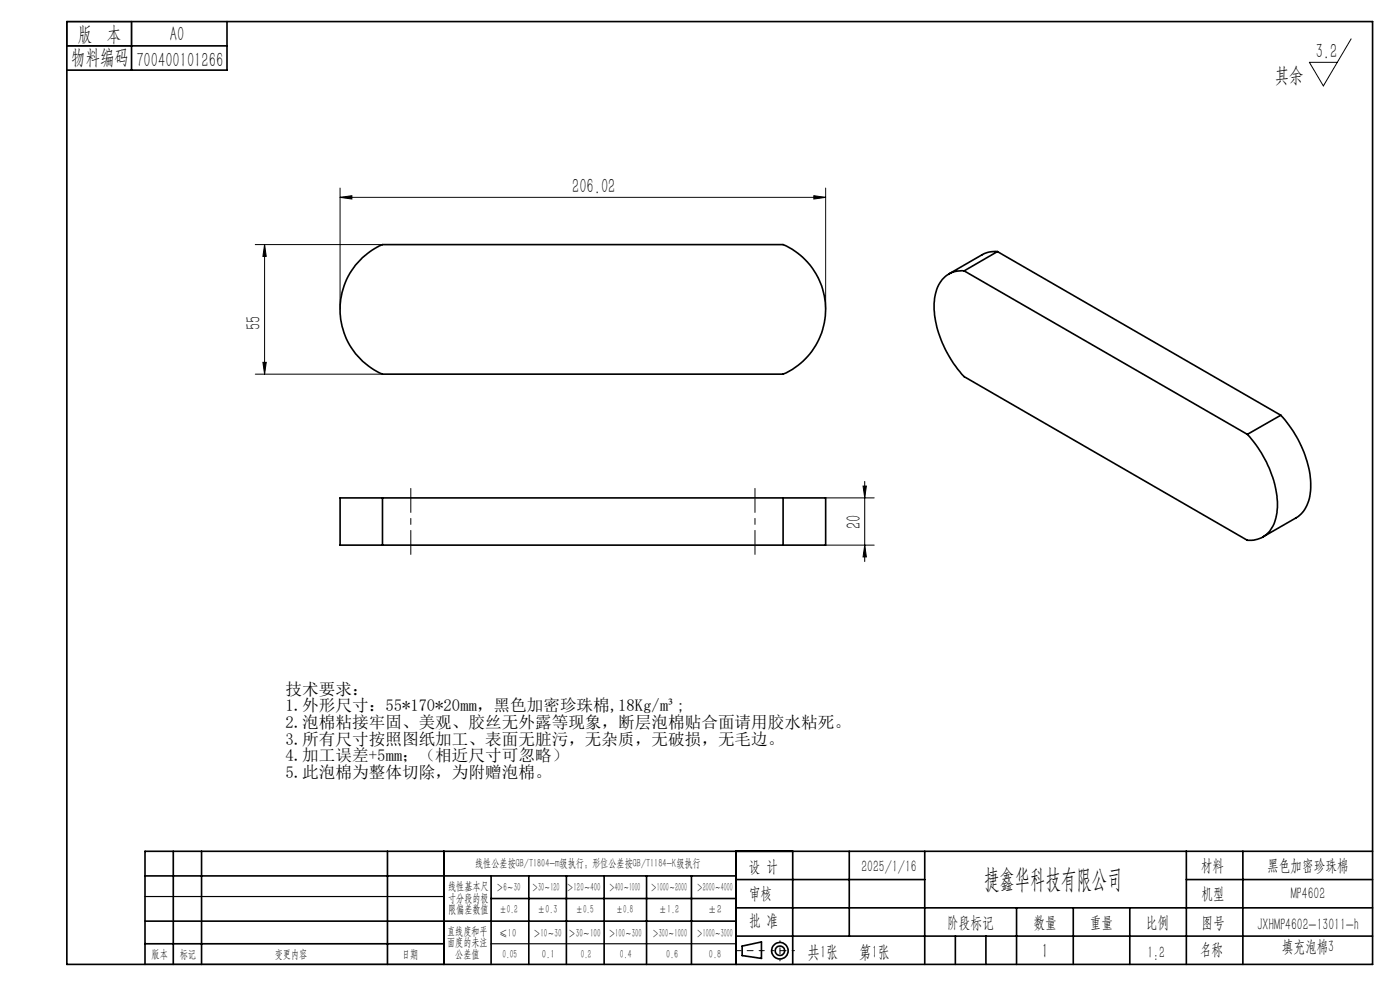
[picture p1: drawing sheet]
<svg xmlns="http://www.w3.org/2000/svg" width="297mm" height="210mm" viewBox="0 0 297 210" stroke-linecap="round" stroke-linejoin="round" font-family="sans-serif">
<g fill="none" stroke="#000" stroke-width=".35">
<path d="M14.2 4.6h277v200h-277zM14.2 9.7h34M27.9 4.6v10.3M48.2 4.6v10.3h-34M76.9 54.6l2.3-1.7 1.9-1h85a15 15 0 0 1 9.1 13.7 15 15 0 0 1-9.1 13.8h-85a15 15 0 0 1-4.2-24.8zM204.5 57.5a5.7 5.7 0 0 0-6.1 5.3 20.2 20.2 0 0 0 3.5 13.7l1.3 1.8 1.3 1.6 60.1 34.7a5.7 5.7 0 0 0 6.2-5.3 19.9 19.9 0 0 0-3.2-13.2l-1.6-2.3-1.4-1.7M204.5 57.5l60.1 34.6M211.6 53.4a5.4 5.4 0 0 0-3.2 .6l-7.1 4.1M211.6 53.4l-7.1 4.1M211.6 53.4l60.1 34.7M271.7 88.1a22.7 22.7 0 0 1 6.3 16 7.1 7.1 0 0 1-3 5.7l-7.1 4.1M271.7 88.1l-7.1 4"/>
<path d="M81.1 105.6h-9v10h9M81.1 115.6h85M81.1 105.6v10M81.1 105.6h85M166.1 105.6h9.1v10h-9.1M166.1 105.6v10M30.8 195.4h125.4M30.8 185.8h125.4M36.8 180.6v24M42.8 180.6v24M82.2 180.6v24M94.2 180.6v24"/>
<path d="M104.2 185.8v18.8M104.2 190.6h52M112.2 185.8v18.8M120.2 185.8v18.8M128.2 185.8v18.8M137.2 185.8v18.8M146.7 185.8v18.8M156.2 180.6v24M156.2 186.6h40M156.2 198.6h135M156.2 192.6h135M168.2 180.6v24"/>
<path d="M180.2 180.6v18M196.2 180.6v24M202.7 198.6v6M209.2 198.6v6M215.7 192.6v12M227.7 192.6v12M239.7 192.6v12M251.7 186.6h39.5M251.7 180.6v24M263.7 180.6v24M291.2 180.6h-260.4v24M30.8 200.2h63.4"/>
<path d="M157.4 200.7l4.1-.9v3.5l-4.1-.6z"/>
<circle cx="165.5" cy="201.7" r="1.74"/>
<circle cx="165.5" cy="201.7" r="1"/>
</g>
<g fill="none" stroke="#000" stroke-width=".21">
<path d="M286.6 8.2l-5.9 10-2.9-5h5.9M72.1 39.9v25.7M175.2 39.9v25.7M54.2 51.9h26.9M56.1 51.9v27.5M56.1 51.9l.4 2.5h-.7zM72.1 41.9l2.5-.4v.7zM72.1 41.9h103.1M172.6 41.5l2.6 .4-2.6 .3zM54.2 79.4h26.9M55.8 76.9h.7l-.4 2.5zM175.2 115.6h10.3"/>
<path d="M175.2 105.6h10.3M183.1 103.1h.7l-.4 2.5zM183.4 115.6l.4 2.5h-.7zM183.4 102.1v17"/>
</g>
<path d="M87.2 117.6v-14M160.2 117.6v-14" fill="none" stroke="#000" stroke-width=".21" stroke-dasharray="15.2 1.3 1.3 1.3" stroke-dashoffset="10.1"/>
<path d="M162.1 201.7h-6" fill="none" stroke="#000" stroke-width=".21" stroke-dasharray="15.2 1.3 1.3 1.3" stroke-dashoffset="14.1"/>
<path d="M168.5 201.7h-4.8" fill="none" stroke="#000" stroke-width=".21" stroke-dasharray="15.2 1.3 1.3 1.3" stroke-dashoffset="14.7"/>
<path d="M165.5 199.6v4.2" fill="none" stroke="#000" stroke-width=".21" stroke-dasharray="15.2 1.3 1.3 1.3" stroke-dashoffset="15"/>
<path d="M14.2 4.6h13.7v5.1h-13.7zM30.8 190.2h63.4M30.8 204.6h63.4M104.2 200.2h52" fill="none" stroke="#000" stroke-width=".25"/>
<g fill="#000">
<path d="M72.1 41.9l2.5-.4v.7zM172.6 41.5l2.6 .4-2.6 .3z"/>
<path d="M55.8 76.9h.7l-.4 2.5zM56.1 51.9l.4 2.5h-.7zM183.4 115.6l.4 2.5h-.7zM183.1 103.1h.7l-.4 2.5z"/>
</g>
<text font-size="5.6" x="208.8" y="188.3">捷鑫华科技有限公司</text>
<g font-size="4.4">
<text x="16.5" y="8.6">版 本</text>
<text x="36.1" y="8.6">A0</text>
<text x="15.1" y="13.7">物料编码</text>
<text x="28.9" y="14.2">700400101266</text>
<text x="270.4" y="17.3">其余</text>
<text x="279.1" y="12.3">3.2</text>
<text x="121.4" y="41">206.02</text>
<text x="55.3" y="70" transform="rotate(-90 55.3 70)">55</text>
<text x="182.6" y="112.3" transform="rotate(-90 182.6 112.3)">20</text>
<text x="221" y="203.2">1</text>
</g>
<g font-size="3.8">
<text x="171.3" y="203.2">共1张</text>
<text x="182.3" y="203.2">第1张</text>
</g>
<g font-size="3.5">
<text x="60.6" y="147.4">技术要求：</text>
<text x="60.6" y="150.9">1.外形尺寸：55*170*20mm，黑色加密珍珠棉,18Kg/m³;</text>
<text x="60.6" y="154.4">2.泡棉粘接牢固、美观、胶丝无外露等现象，断层泡棉贴合面请用胶水粘死。</text>
<text x="60.6" y="158">3.所有尺寸按照图纸加工、表面无脏污，无杂质，无破损，无毛边。</text>
<text x="60.6" y="161.5">4.加工误差+5mm；（相近尺寸可忽略）</text>
<text x="60.6" y="165">5.此泡棉为整体切除，为附赠泡棉。</text>
<text x="158.9" y="184.9">设 计</text>
<text x="182.7" y="184.9">2025/1/16</text>
<text x="254.7" y="184.7">材料</text>
<text x="268.8" y="184.7">黑色加密珍珠棉</text>
<text x="158.9" y="190.8">审核</text>
<text x="254.9" y="190.7">机型</text>
<text x="273.8" y="190.8">MP4602</text>
<text x="158.9" y="196.5">批 准</text>
<text x="200.9" y="196.9">阶段标记</text>
<text x="219.3" y="196.9">数量</text>
<text x="231.2" y="196.9">重量</text>
<text x="243.1" y="196.9">比例</text>
<text x="254.9" y="196.9">图号</text>
<text x="266.8" y="197.3">JXHMP4602-13011-h</text>
<text x="243.4" y="203.2">1:2</text>
<text x="254.5" y="202.5">名称</text>
<text x="271.9" y="201.8">填充泡棉3</text>
</g>
<g font-size="2.5">
<text x="100.8" y="184">线性公差按GB/T1804-m级执行；形位公差按GB/T1184-K级执行</text>
<text x="95.1" y="188.8">线性基本尺</text>
<text x="95.1" y="191.3">寸分段的极</text>
<text x="105.3" y="189.1">＞6～30</text>
<text x="112.9" y="189.1">＞30～120</text>
<text x="120.2" y="188.9">＞120～400</text>
<text x="129.2" y="188.9">＞400～1000</text>
<text x="138.1" y="189.1">＞1000～2000</text>
<text x="147.8" y="189.1">＞2000～4000</text>
<text x="95.1" y="193.8">限偏差数值</text>
<text x="105.9" y="193.8">±0.2</text>
<text x="114.1" y="193.8">±0.3</text>
<text x="122.2" y="193.8">±0.5</text>
<text x="130.7" y="193.8">±0.8</text>
<text x="139.8" y="193.8">±1.2</text>
<text x="150.2" y="193.8">±2</text>
<text x="32.2" y="203.2">版本</text>
<text x="38.1" y="203.2">标记</text>
<text x="58.3" y="203.2">变更内容</text>
<text x="85.3" y="203.2">日期</text>
<text x="94.8" y="198.3">直线度和平</text>
<text x="94.8" y="200.7">面度的未注</text>
<text x="96.6" y="203.2">公差值</text>
<text x="105.9" y="198.7">≤10</text>
<text x="106.6" y="203.2">0.05</text>
<text x="113.2" y="198.7">＞10～30</text>
<text x="115" y="203.2">0.1</text>
<text x="120.6" y="198.7">＞30～100</text>
<text x="123.2" y="203.2">0.2</text>
<text x="129.1" y="198.7">＞100～300</text>
<text x="131.5" y="203.2">0.4</text>
<text x="138.4" y="198.7">＞300～1000</text>
<text x="141.3" y="203.2">0.6</text>
<text x="147.8" y="198.7">＞1000～3000</text>
<text x="150.4" y="203.2">0.8</text>
</g>
</svg>
